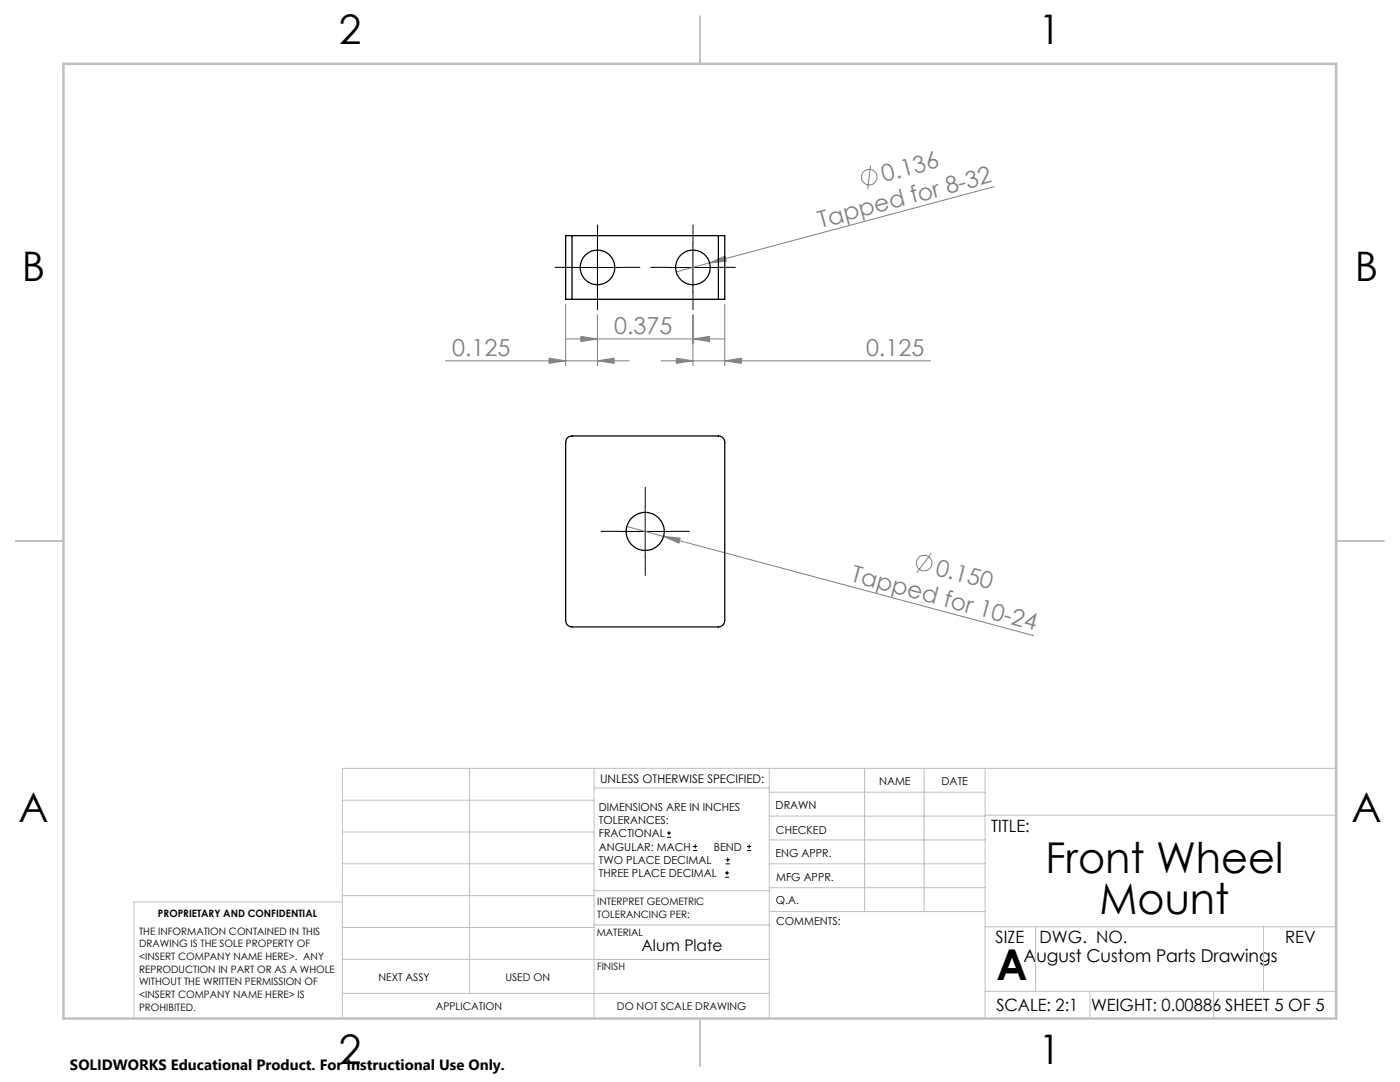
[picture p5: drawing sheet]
<svg xmlns="http://www.w3.org/2000/svg" width="279mm" height="216mm" viewBox="0 0 279 216" stroke-linecap="round" stroke-linejoin="round" font-family="sans-serif">
<g fill="none" stroke="#808080" stroke-width=".2">
<path d="M173.7 33l-.5 4.7M198.4 37.3l-63.5 17M141.6 52.5l3.1-1.4 .3 1zM88.9 72h36.7M109.6 71.5l3.3 .5-3.3 .5zM112.9 67.6h31.7M112.9 60.7v12.3M115.9 67.1l3.3 .5-3.3 .6zM119.2 62.8v10.2M119.2 72l3.4-.5v1zM131.9 72h53.8M135 71.5l3.3 .5-3.3 .5z"/>
<path d="M138.3 67.6l3.3-.5v1.1zM138.3 62.8v10.2M144.6 72l3.4-.5v1zM144.6 60.7v12.3M125.1 105.1l7.3 1.9M132.4 107l3.3 .4-.2 1zM132.4 107l73.9 19.8M185.8 110.4l-2.8 3.9"/>
<circle cx="173.5" cy="35.4" r="1.56"/>
<circle cx="184.4" cy="112.4" r="1.55"/>
</g>
<g fill="none" stroke="#000" stroke-width=".2">
<path d="M114.2 53.4h10M119.2 48.4v9.9M133.3 53.4h10M138.3 48.4v9.9M123.8 106h10M128.8 101v10.1M133.1 167.1h.8M133.1 166.2h.8M133.5 165.8v.9M138.3 169.7h.8M138.3 168.9h.8M138.7 168.5v.8"/>
<path d="M144.7 175h.8M144.7 174.2h.8M144.8 172.4h.9M144.8 171.6h.9M145.1 173.8v.8M145.2 171.1v.9M149.1 169.7h.8M149.1 168.9h.8M149.5 168.5v.8"/>
</g>
<path d="M114.3 53.3h-3.5M119.3 48.3v-3.4M119.3 58.3v3.5M124.3 53.3h3.4M133.3 53.3h-3.5M138.3 48.3v-3.4M138.3 58.3v3.5M143.3 53.3h3.5M123.8 106h-3.8M128.8 101v-3.8M128.8 111v3.8M133.8 106h3.8" fill="none" stroke="#000" stroke-width=".2" stroke-dasharray="15.2 1.3 1.3 1.3"/>
<g fill="none" stroke="#c0c0c0" stroke-width=".2">
<path d="M68.3 159.7h50.3M93.7 153.3v44.9M118.6 153.3v49.9M118.6 157.2h34.9M153.5 153.3v49.9M153.5 158.1h43.1M172.5 153.3v28.6M184.4 153.3v28.6M196.6 153.3v49.9M266.7 153.3h-198.4v49.9M68.3 178.7h50.3M68.3 172.4h50.3"/>
<path d="M68.3 166h50.3M68.3 180h-41.6v23.2M118.6 177.7h35M153.5 167.6h43.1M153.5 162.8h43.1M153.5 172.4h43.1M153.5 177.1h43.1M196.6 162.7h70.1M68.3 198.2h85.2M68.3 191.4l85.2 .1M68.3 185.1h50.3M118.6 184.6h35"/>
<path d="M153.6 181.9h43M196.6 197.8h70.1M196.6 184.9h70.1M206.7 184.9v12.9M217.5 197.8v5.4M242.2 197.8v5.4M252.2 184.9v12.9"/>
</g>
<path d="M139.7 3.2v9.5M3.1 107.9h9.6M266.7 107.9h9.5M139.7 203.2v9.6" fill="none" stroke="#c0c0c0" stroke-width=".25"/>
<path d="M12.7 12.7h254v190.5h-254z" fill="none" stroke="#c0c0c0" stroke-width=".5"/>
<g fill="#808080">
<path d="M141.6 52.5l3.1-1.4 .3 1z"/>
<path d="M132.4 107l3.3 .4-.2 1z"/>
<path d="M119.2 72l3.4-.5v1zM109.6 71.5l3.3 .5-3.3 .5z"/>
<path d="M135 71.5l3.3 .5-3.3 .5zM144.6 72l3.4-.5v1zM115.9 67.1l3.3 .5-3.3 .6zM138.3 67.6l3.3-.5v1.1z"/>
</g>
<g fill="none" stroke="#000" stroke-width=".25">
<path d="M114.2 47h-1.3v12.7h1.3M114.2 47v12.7M114.2 59.7h29.2M114.2 47h29.2M143.4 47h1.2v12.7h-1.2M143.4 47v12.7M113.2 87.3l1-.3h29.2a1.26 1.26 0 0 1 1.2 1.3v35.5a1.33 1.33 0 0 1-1.2 1.3h-29.2a1.26 1.26 0 0 1-1.3-1.3v-35.5z"/>
<circle cx="119.2" cy="53.4" r="3.4"/>
<circle cx="138.3" cy="53.4" r="3.4"/>
<circle cx="128.8" cy="106" r="3.8"/>
</g>
<g font-size="8.5">
<text x="208.6" y="174.2">Front Wheel</text>
<text x="219.4" y="182.3">Mount</text>
<text x="198.9" y="195.5">A</text>
</g>
<g font-size="8.1">
<text x="67.6" y="8.9">2</text>
<text x="207.3" y="8.9">1</text>
<text x="4.4" y="56.2">B</text>
<text x="270.4" y="56.2">B</text>
<text x="3.7" y="164.1">A</text>
<text x="269.7" y="164.1">A</text>
<text x="67.6" y="212.4">2</text>
<text x="207.3" y="212.4">1</text>
</g>
<g font-size="4.7" fill="#808080">
<text x="176.4" y="36.3" transform="rotate(-15 176.4 36.3)">0.136</text>
<text x="163.7" y="45.5" transform="rotate(-15 163.7 45.5)">Tapped for 8-32</text>
<text x="90.2" y="71">0.125</text>
<text x="122.6" y="66.6">0.375</text>
<text x="172.8" y="71">0.125</text>
<text x="169.7" y="116" transform="rotate(15 169.7 116)">Tapped for 10-24</text>
<text x="186.5" y="114.7" transform="rotate(15 186.5 114.7)">0.150</text>
</g>
<text font-size="3.5" x="204.3" y="191.9">August Custom Parts Drawings</text>
<g font-size="3.4">
<text x="197.8" y="166">TITLE:</text>
<text x="198.7" y="188.1">SIZE</text>
<text x="207.5" y="188.1">DWG. NO.</text>
<text x="256.5" y="188.2">REV</text>
<text x="198.8" y="201.7">SCALE: 2:1</text>
<text x="217.7" y="201.8">WEIGHT: 0.00886 SHEET 5 OF 5</text>
</g>
<text font-size="3.2" x="128" y="189.8">Alum Plate</text>
<text font-size="3" x="14" y="213.5">SOLIDWORKS Educational Product. For Instructional Use Only.</text>
<text font-size="2.4" x="119.8" y="156.2">UNLESS OTHERWISE SPECIFIED:</text>
<g font-size="2.2">
<text x="119.5" y="161.8">DIMENSIONS ARE IN INCHES</text>
<text x="154.8" y="161.4">DRAWN</text>
<text x="175.4" y="156.6">NAME</text>
<text x="187.9" y="156.7">DATE</text>
<text x="119.5" y="164.4">TOLERANCES:</text>
<text x="119.5" y="167.1">FRACTIONAL</text>
<text x="154.9" y="166.3">CHECKED</text>
<text x="119.5" y="169.7">ANGULAR: MACH</text>
<text x="119.5" y="172.4">TWO PLACE DECIMAL</text>
<text x="142.5" y="169.7">BEND</text>
<text x="154.8" y="171">ENG APPR.</text>
<text x="119.5" y="175">THREE PLACE DECIMAL</text>
<text x="154.9" y="175.7">MFG APPR.</text>
<text x="154.9" y="180.4">Q.A.</text>
<text x="154.9" y="184.6">COMMENTS:</text>
</g>
<g font-size="2.1">
<text x="75.5" y="195.7">NEXT ASSY</text>
<text x="100.9" y="195.7">USED ON</text>
<text x="86.9" y="201.5">APPLICATION</text>
<text x="123.1" y="201.6">DO NOT SCALE DRAWING</text>
</g>
<g font-size="2">
<text x="31.5" y="182.9">PROPRIETARY AND CONFIDENTIAL</text>
<text x="119.2" y="180.6">INTERPRET GEOMETRIC</text>
<text x="119.2" y="183.1">TOLERANCING PER:</text>
<text x="27.8" y="186.5">THE INFORMATION CONTAINED IN THIS</text>
<text x="27.8" y="189">DRAWING IS THE SOLE PROPERTY OF</text>
<text x="27.8" y="191.6">&lt;INSERT COMPANY NAME HERE&gt;. ANY</text>
<text x="119.1" y="186.7">MATERIAL</text>
<text x="27.8" y="194.1">REPRODUCTION IN PART OR AS A WHOLE</text>
<text x="27.8" y="196.6">WITHOUT THE WRITTEN PERMISSION OF</text>
<text x="119.1" y="193.5">FINISH</text>
<text x="27.8" y="199.1">&lt;INSERT COMPANY NAME HERE&gt; IS</text>
<text x="27.8" y="201.7">PROHIBITED.</text>
</g>
</svg>
